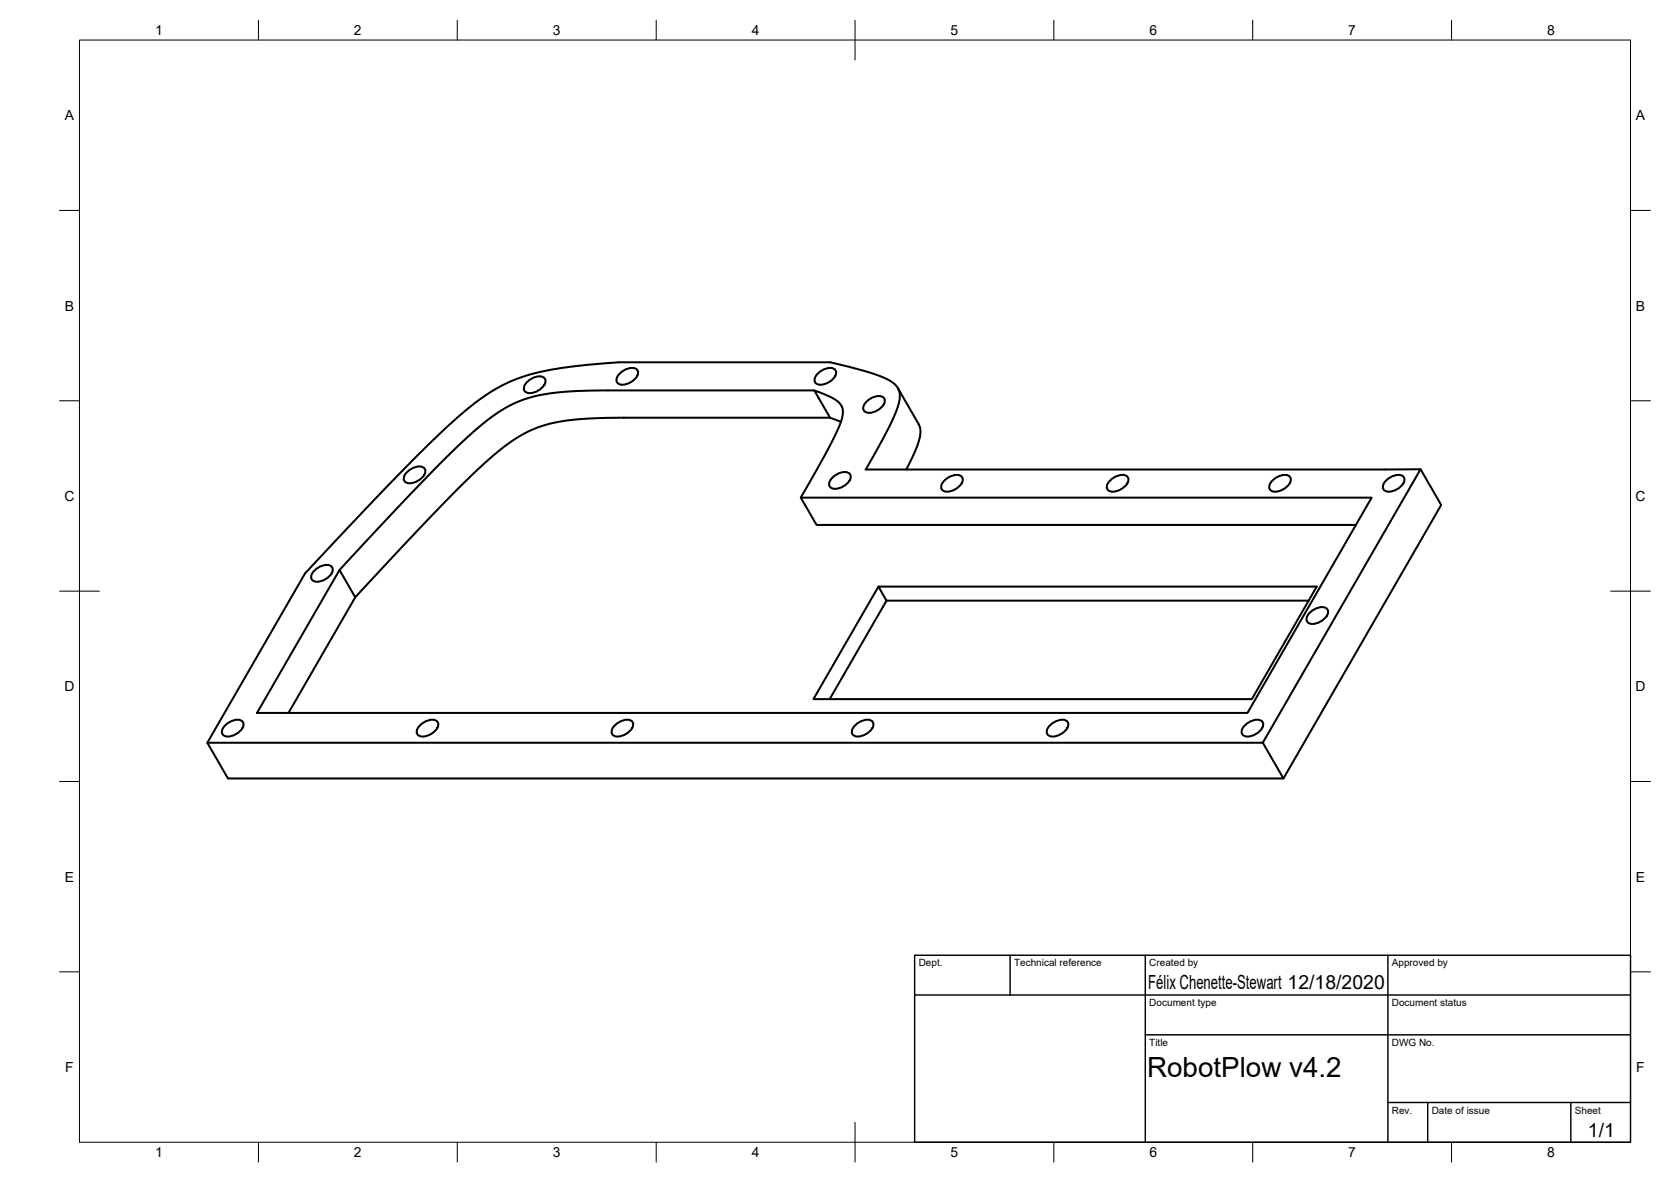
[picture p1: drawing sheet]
<svg xmlns="http://www.w3.org/2000/svg" width="420mm" height="297mm" viewBox="0 0 420 297" stroke-linecap="round" stroke-linejoin="round" font-family="sans-serif">
<!-- layer: Visible -->
<g fill="none" stroke="#000" stroke-width=".51">
<path d="M132.8 95.8l1.1-.8a2.53 2.53 0 0 1 3.1 .2 2.75 2.75 0 0 1-2 3.1 2.53 2.53 0 0 1-3.2-.1 2.03 2.03 0 0 1 1-2.4zM156.1 93.6l1.1-.7a2.53 2.53 0 0 1 3.1 .2 2.75 2.75 0 0 1-2 3.1 2.53 2.53 0 0 1-3.2-.1 2.03 2.03 0 0 1 1-2.5zM204.7 98.1l-57.2 .1-4.3 .2-5.2 .5-3.5 .7-3.2 .9-3.2 1.5-2.9 1.7-3.7 2.7-4 3.5-11.7 11.6-20.4 21.7 3.9 6.9 21.1-22.5 11-10.8 4.2-3.6 4-2.9 3.9-2.2 3.2-1.2 3.1-.8 3.1-.5 8.6-.6h57.2M205.9 93.6l1.1-.7a2.53 2.53 0 0 1 3.1 .2 2.75 2.75 0 0 1-2 3.1 2.53 2.53 0 0 1-3.2-.1 2.03 2.03 0 0 1 1-2.5zM225.8 97.5l5.1 9 .5 1.4-.1 1.9-.5 1.9-2.9 6.3M102.6 118.4l1.1-.7a2.53 2.53 0 0 1 3.1 .1 2.75 2.75 0 0 1-2 3.2 2.53 2.53 0 0 1-3.2-.2 2.03 2.03 0 0 1 1-2.4zM103.8 115.6l10.2-9.8 3.8-3.3 3.5-2.6 3.6-2.3 2.7-1.4 3.7-1.5 3.9-1.1 8.2-1.4 12.3-1.2h53l8.4 2.1 4.8 1.7 1.7 .8 1.3 .9 .8 .9 .4 1.1v2.3l-1.2 3.7-2.6 5.2-4.6 8.3 139.5-.1-39.7 68.8h-265.4l24.6-42.6 15.4-16.4zM209.5 119.8l1.1-.7a2.53 2.53 0 0 1 3.2 .1 2.75 2.75 0 0 1-2 3.2 2.53 2.53 0 0 1-3.2-.2 2.03 2.03 0 0 1 .9-2.4zM211.4 106l-2.7-1-4-6.9 3.5 1.3 2.1 1.2 1.2 1.2 .4 1.4-.3 2.3-1.6 4-3.1 5.8-5.5 9.8 3.9 6.8h135.6M218.1 100.7l1.1-.7a2.53 2.53 0 0 1 3.2 .1 2.75 2.75 0 0 1-2.1 3.2 2.53 2.53 0 0 1-3.1-.2 2.03 2.03 0 0 1 .9-2.4zM357.2 117.9l5.2 9-39.7 68.7M201.4 125.1h143.5l-31.2 54.1h-249.1l20.8-36"/>
<path d="M237.7 120.5l1.1-.7a2.53 2.53 0 0 1 3.2 .2 2.75 2.75 0 0 1-2.1 3.1 2.53 2.53 0 0 1-3.1-.2 2.03 2.03 0 0 1 .9-2.4zM279.4 120.5l1-.7a2.53 2.53 0 0 1 3.2 .2 2.75 2.75 0 0 1-2 3.1 2.53 2.53 0 0 1-3.2-.2 2.03 2.03 0 0 1 1-2.4zM320.2 120.5l1.1-.7a2.53 2.53 0 0 1 3.1 .2 2.75 2.75 0 0 1-2 3.1 2.53 2.53 0 0 1-3.1-.2 2.03 2.03 0 0 1 .9-2.4zM348.8 120.5l1.1-.7a2.53 2.53 0 0 1 3.1 .2 2.75 2.75 0 0 1-2 3.1 2.53 2.53 0 0 1-3.2-.2 2.03 2.03 0 0 1 1-2.4zM79.3 143.1l1.1-.7a2.53 2.53 0 0 1 3.1 .2 2.75 2.75 0 0 1-2 3.1 2.53 2.53 0 0 1-3.1-.1 2.03 2.03 0 0 1 .9-2.5zM89.3 150.1l-16.8 29.1M220.9 147.4l-16.4 28.3h110.3l16.3-28.3h-110.2l2 3.5M329.1 150.9h-106.2l-14.3 24.8M329.6 153.8l1.1-.8a2.53 2.53 0 0 1 3.1 .2 2.75 2.75 0 0 1-2 3.1 2.53 2.53 0 0 1-3.2-.1 2.03 2.03 0 0 1 1-2.4zM52.1 186.7l5.2 8.9h265.4l-5.2-8.9M56.9 182.1l1-.8a2.53 2.53 0 0 1 3.2 .2 2.75 2.75 0 0 1-2 3.1 2.53 2.53 0 0 1-3.2-.1 2.03 2.03 0 0 1 1-2.4zM105.8 182.1l1.1-.8a2.53 2.53 0 0 1 3.2 .2 2.75 2.75 0 0 1-2 3.1 2.53 2.53 0 0 1-3.2-.1 2.03 2.03 0 0 1 .9-2.4z"/>
<path d="M154.8 182.1l1.1-.8a2.53 2.53 0 0 1 3.2 .2 2.75 2.75 0 0 1-2 3.1 2.53 2.53 0 0 1-3.2-.1 2.03 2.03 0 0 1 .9-2.4zM215.2 182.1l1.1-.8a2.53 2.53 0 0 1 3.2 .2 2.75 2.75 0 0 1-2 3.1 2.53 2.53 0 0 1-3.2-.1 2.03 2.03 0 0 1 .9-2.4zM264.2 182.1l1.1-.8a2.53 2.53 0 0 1 3.2 .2 2.75 2.75 0 0 1-2 3.1 2.53 2.53 0 0 1-3.2-.1 2.03 2.03 0 0 1 .9-2.4zM313.2 182.1l1.1-.8a2.53 2.53 0 0 1 3.2 .2 2.75 2.75 0 0 1-2 3.1 2.53 2.53 0 0 1-3.2-.1 2.03 2.03 0 0 1 .9-2.4z"/>
</g>
<!-- layer: Border -->
<g fill="none" stroke="#000" stroke-width=".25">
<path d="M20 10.1h390v276.9h-390zM65 5.1v5M115 5.1v5M165 5.1v5M215 5.1v10M265 5.1v5M315 5.1v5M365 5.1v5M15 52.9h5M410 52.9h5M15 100.7h5M410 100.7h5"/>
<path d="M15 148.6h10M405 148.6h10M15 196.4h5M410 196.4h5M15 244.2h5M410 244.2h5M65 287v5M115 287v5M165 287v5M215 282.1v9.9M265 287v5M315 287v5"/>
<path d="M365 287v5"/>
</g>
<!-- layer: TitleBlock -->
<path d="M230 240.1h180v46.9h-180zM230 250h180M254 240.1v9.9M288 240.1v46.9M349 240.1v46.9M288 260.1h122M349 277.1h61M359 277.1v9.9M395 277.1v9.9" fill="none" stroke="#000" stroke-width=".36"/>
<text font-size="7" x="288.4" y="270.6">RobotPlow v4.2</text>
<g font-size="4.9">
<text x="288.7" y="248.6">Félix Chenette-Stewart 12/18/2020</text>
<text x="399.3" y="285.8">1/1</text>
</g>
<g font-size="3.5">
<text x="39" y="8.8">1</text>
<text x="89" y="8.8">2</text>
<text x="139" y="8.8">3</text>
<text x="189" y="8.8">4</text>
<text x="239" y="8.8">5</text>
<text x="289" y="8.8">6</text>
<text x="339" y="8.8">7</text>
<text x="389" y="8.8">8</text>
<text x="16.3" y="30.2">A</text>
<text x="411.3" y="30.2">A</text>
<text x="16.3" y="78">B</text>
<text x="411.3" y="78">B</text>
<text x="16.2" y="125.9">C</text>
<text x="411.2" y="125.9">C</text>
<text x="16.2" y="173.7">D</text>
<text x="411.2" y="173.7">D</text>
<text x="16.3" y="221.6">E</text>
<text x="411.3" y="221.6">E</text>
<text x="16.4" y="269.4">F</text>
<text x="411.4" y="269.4">F</text>
<text x="39" y="290.8">1</text>
<text x="89" y="290.8">2</text>
<text x="139" y="290.8">3</text>
<text x="189" y="290.8">4</text>
<text x="239" y="290.8">5</text>
<text x="289" y="290.8">6</text>
<text x="339" y="290.8">7</text>
<text x="389" y="290.8">8</text>
</g>
<g font-size="2.5">
<text x="231" y="242.9">Dept.</text>
<text x="255" y="242.9">Technical reference</text>
<text x="289" y="242.9">Created by</text>
<text x="350" y="242.9">Approved by</text>
<text x="289" y="252.8">Document type</text>
<text x="350" y="252.8">Document status</text>
<text x="289" y="262.9">Title</text>
<text x="350" y="262.9">DWG No.</text>
<text x="350" y="279.9">Rev.</text>
<text x="360" y="279.9">Date of issue</text>
<text x="396" y="279.9">Sheet</text>
</g>
</svg>
